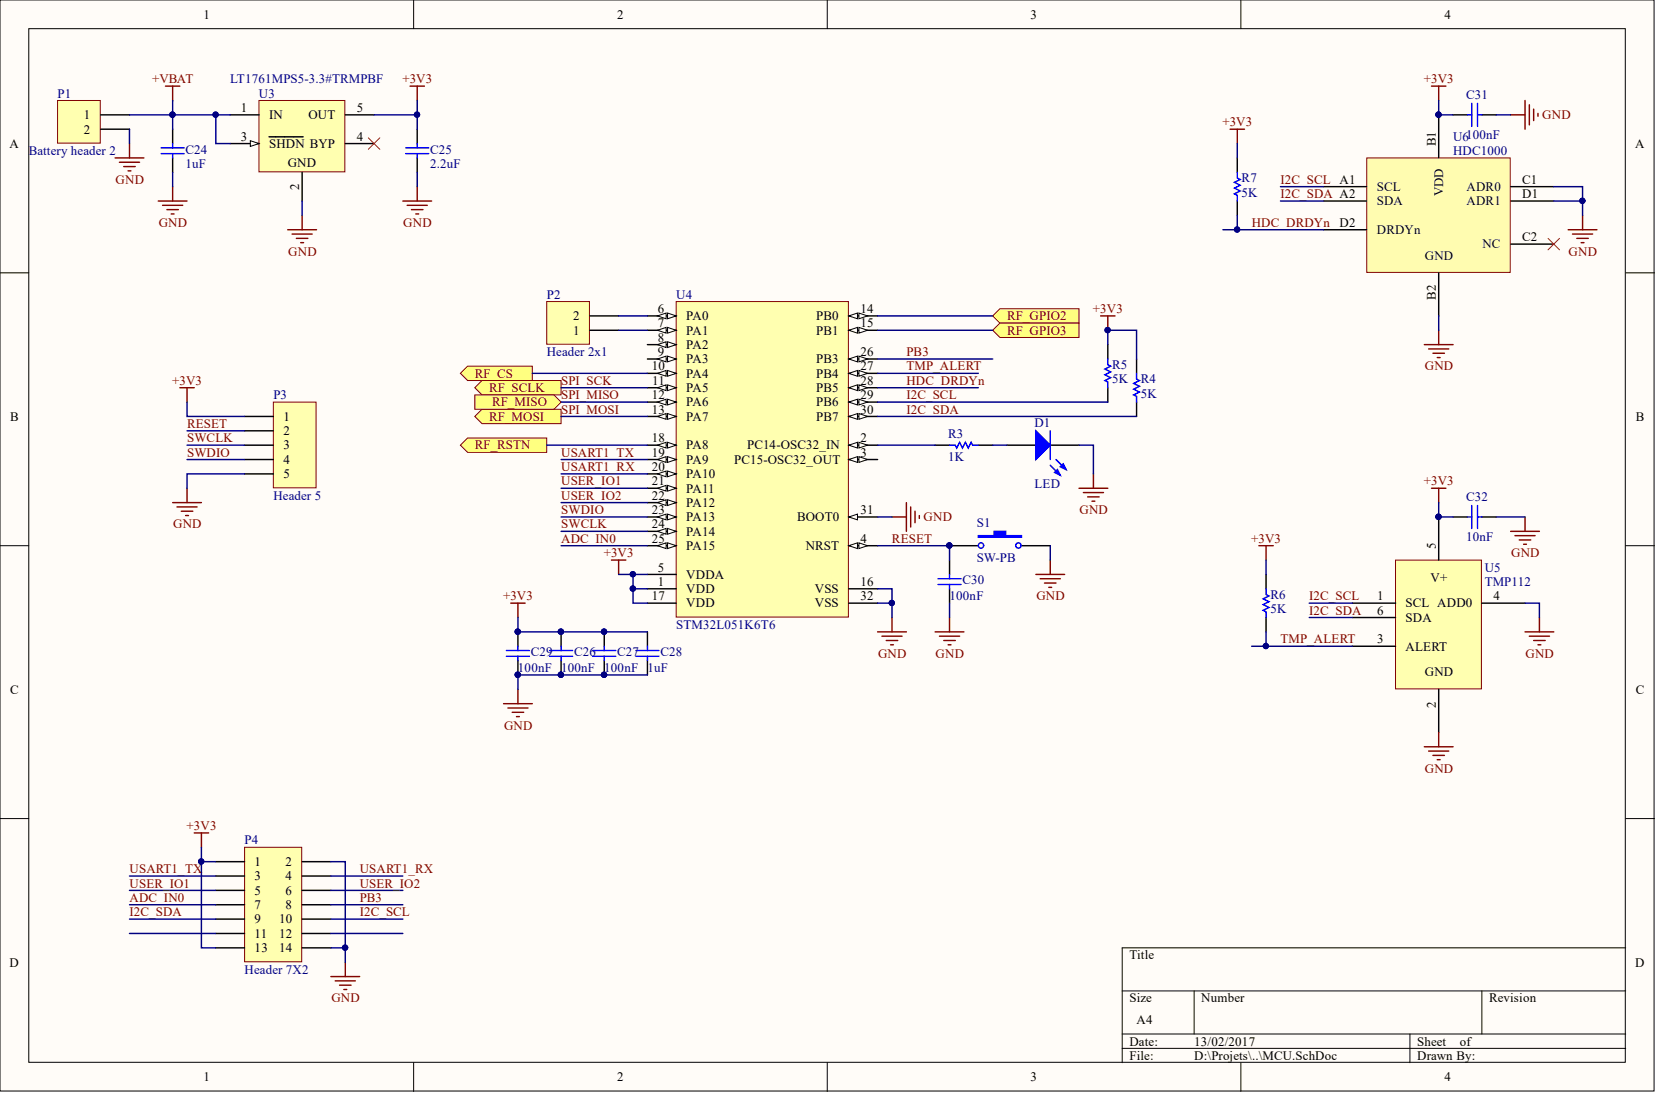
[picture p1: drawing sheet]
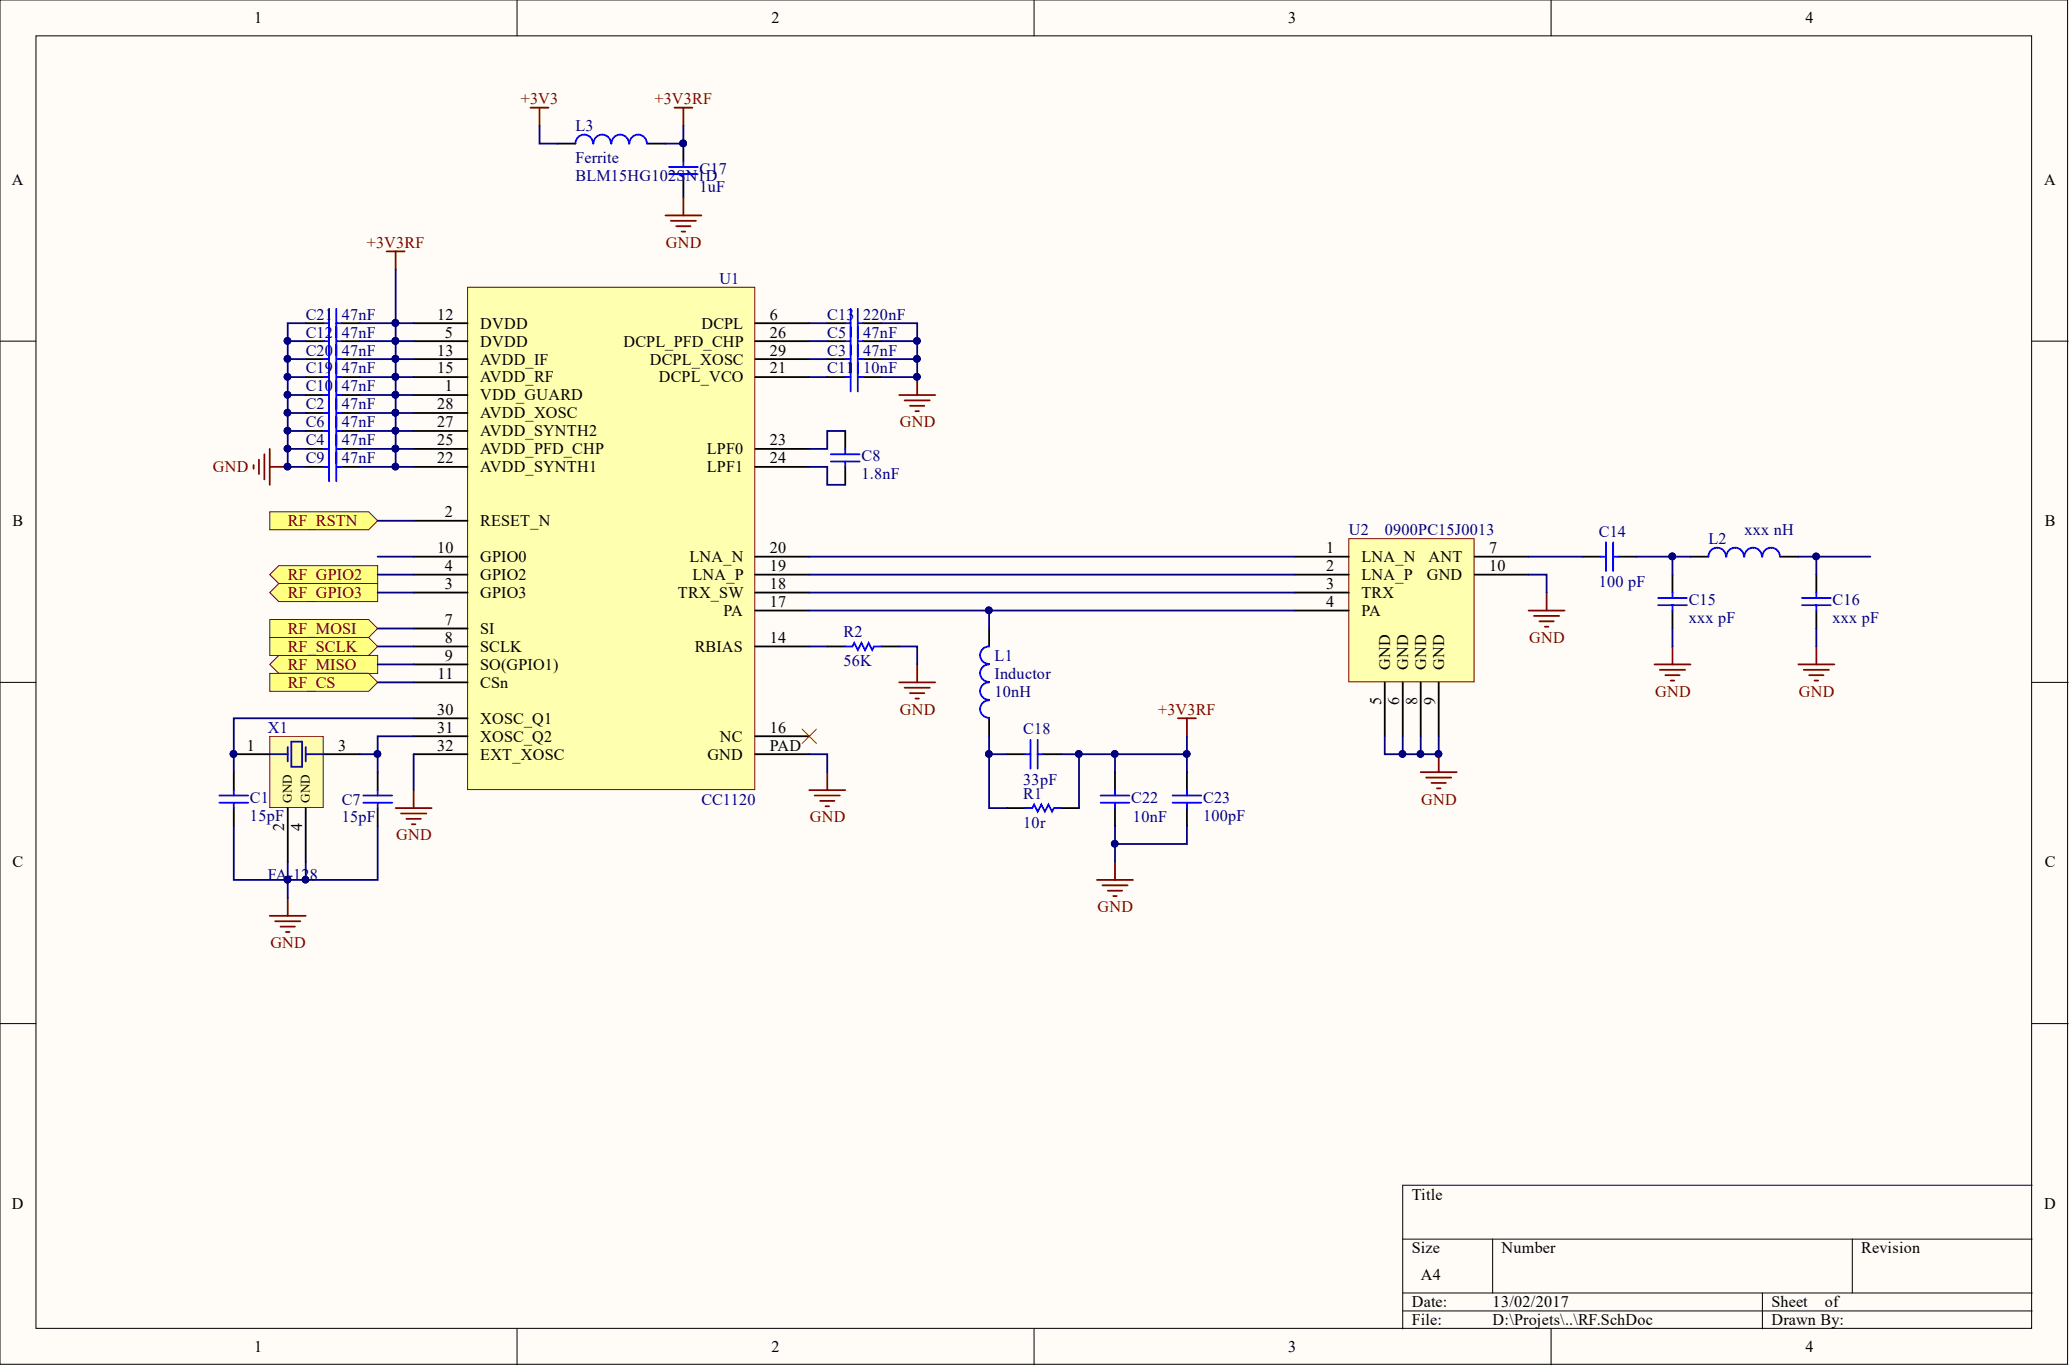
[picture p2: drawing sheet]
# Altium project RfTempSensorBoard.PrjPcb
2 sheets, 55 parts. Net scope: flat (ports and power ports of the same name join across sheets).
Board file: PCB1.PcbDoc
Sheets:
  MCU.SchDoc
  RF.SchDoc

## Sheet MCU.SchDoc
size A4

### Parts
C24  value 1uF  [0402_ipc]  (hidden comment: Cap)
C25  value 2.2uF  [0402_ipc]  (hidden comment: Cap)
C26  value 100nF  [0402_ipc]  (hidden comment: Cap)
C27  value 100nF  [0402_ipc]  (hidden comment: Cap)
C28  value 1uF  [0402_ipc]  (hidden comment: Cap)
C29  value 100nF  [0402_ipc]  (hidden comment: Cap)
C30  value 100nF  [0402_ipc]  (hidden comment: Cap)
C31  value 100nF  [0402_ipc]  (hidden comment: Cap)
C32  value 10nF  [0402_ipc]  (hidden comment: Cap)
D1  LED  [LED_5MM]
P1  Battery header 2  [HDR1X2]
P2  Header 2x1  [HDR1X2_100mil]
P3  Header 5  [HDR1X5]
P4  Header 7X2  [HDR2X7]
R3  value 1K  [0805_IPC]  (hidden comment: Res)
R4  value 5K  [0402_ipc]  (hidden comment: Res)
R5  value 5K  [0402_ipc]  (hidden comment: Res)
R6  value 5K  [0402_ipc]  (hidden comment: Res)
R7  value 5K  [0402_ipc]  (hidden comment: Res)
S1  SW-PB  [SW_PB]
U3  LT1761MPS5-3.3#TRMPBF  [LT-S5-5-TSOT-23_M]
U4  STM32L051K6T6  [STM-LQFP32_M]
U5  TMP112  [TMP112]
U6  HDC1000  [HDC1000]

### Ports
RF_CS (out), RF_GPIO2 (in), RF_GPIO3 (in), RF_MISO (in), RF_MOSI (out), RF_RSTN (out), RF_SCLK (out)

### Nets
+3V3: C25.2 C26.2 C27.2 C28.2 C29.2 C31.2 C32.2 P3.1 P4.1 P4.13 R4.2 R5.2 R6.2 R7.2 U3.5(OUT) U4.1(VDD) U4.5(VDDA) U4.17(VDD) U5.5(V+) U6.B1(VDD)
+VBAT: C24.2 P1.1 U3.1(IN) U3.3(~{SHDN})
GND: C24.1 C25.1 C26.1 C27.1 C28.1 C29.1 C30.1 C31.1 C32.1 D1.2(K) P1.2 P3.5 P4.2 P4.14 S1.2 U3.2(GND) U4.16(VSS) U4.31(BOOT0) U4.32(VSS) U5.2(GND) U5.4(ADD0) U6.B2(GND) U6.C1(ADR0) U6.D1(ADR1)
ADC_IN0: P4.7 U4.25(PA15)
HDC_DRDYn: R7.1 U4.28(PB5) U6.D2(DRDYn)
I2C_SCL: P4.10 R5.1 U4.29(PB6) U5.1(SCL) U6.A1(SCL)
I2C_SDA: P4.9 R4.1 U4.30(PB7) U5.6(SDA) U6.A2(SDA)
PB3: P4.8 U4.26(PB3)
RESET: C30.2 P3.2 S1.1 U4.4(NRST)
SPI_MISO: U4.12(PA6) ; port RF_MISO
SPI_MOSI: U4.13(PA7) ; port RF_MOSI
SPI_SCK: U4.11(PA5) ; port RF_SCLK
SWCLK: P3.3 U4.24(PA14)
SWDIO: P3.4 U4.23(PA13)
TMP_ALERT: R6.1 U4.27(PB4) U5.3(ALERT)
USART1_RX: P4.4 U4.20(PA10)
USART1_TX: P4.3 U4.19(PA9)
USER_IO1: P4.5 U4.21(PA11)
USER_IO2: P4.6 U4.22(PA12)
NetD1_1: D1.1(A) R3.2
NetP2_1: P2.1 U4.7(PA1)
NetP2_2: P2.2 U4.6(PA0)
NetR3_1: R3.1 U4.2(PC14-OSC32_IN)
NetU1_2: U4.18(PA8) ; port RF_RSTN
NetU1_3: U4.15(PB1) ; port RF_GPIO3
NetU1_4: U4.14(PB0) ; port RF_GPIO2
NetU1_11: U4.10(PA4) ; port RF_CS

Not connected (* = marked no-connect by the designer): P4 11 12; U3 4(BYP)*; U4 3(PC15-OSC32_OUT) 8(PA2) 9(PA3); U6 C2(NC)*

## Sheet RF.SchDoc
size A4

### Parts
C1  value 15pF  [0402_ipc]  (hidden comment: Cap)
C2  value 47nF  [0402_ipc]  (hidden comment: Cap)
C3  value 47nF  [0402_ipc]  (hidden comment: Cap)
C4  value 47nF  [0402_ipc]  (hidden comment: Cap)
C5  value 47nF  [0402_ipc]  (hidden comment: Cap)
C6  value 47nF  [0402_ipc]  (hidden comment: Cap)
C7  value 15pF  [0402_ipc]  (hidden comment: Cap)
C8  value 1.8nF  [0402_ipc]  (hidden comment: Cap)
C9  value 47nF  [0402_ipc]  (hidden comment: Cap)
C10  value 47nF  [0402_ipc]  (hidden comment: Cap)
C11  value 10nF  [0402_ipc]  (hidden comment: Cap)
C12  value 47nF  [0402_ipc]  (hidden comment: Cap)
C13  value 220nF  [0402_ipc]  (hidden comment: Cap)
C14  value 100 pF  [0402_ipc]  (hidden comment: Cap)
C15  value xxx pF  [0402_ipc]  (hidden comment: Cap)
C16  value xxx pF  [0402_ipc]  (hidden comment: Cap)
C17  value 1uF  [0402_ipc]  (hidden comment: Cap)
C18  value 33pF  [0402_ipc]  (hidden comment: Cap)
C19  value 47nF  [0402_ipc]  (hidden comment: Cap)
C20  value 47nF  [0402_ipc]  (hidden comment: Cap)
C21  value 47nF  [0402_ipc]  (hidden comment: Cap)
C22  value 10nF  [0402_ipc]  (hidden comment: Cap)
C23  value 100pF  [0402_ipc]  (hidden comment: Cap)
L1  Inductor  value 10nH  [0402_ipc]
L2  value xxx nH  [0402_ipc]  (hidden comment: Inductor)
L3  Ferrite  value BLM15HG102SN1D  [0402_ipc]
R1  value 10r  [0402_ipc]  (hidden comment: Res)
R2  value 56K  [0402_ipc]  (hidden comment: Res)
U1  CC1120  [CC1120_VQFN32]
U2  0900PC15J0013  [0900PC15J0013]
X1  FA-128  [FA-128]

### Ports
RF_CS (in), RF_GPIO2 (out), RF_GPIO3 (out), RF_MISO (out), RF_MOSI (in), RF_RSTN (in), RF_SCLK (in)

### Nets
+3V3: L3.1
+3V3RF: C2.1 C4.1 C6.1 C9.1 C10.1 C12.1 C17.2 C18.1 C19.1 C20.1 C21.1 C22.2 C23.2 L3.2 R1.2 U1.1(VDD_GUARD) U1.5(DVDD) U1.12(DVDD) U1.13(AVDD_IF) U1.15(AVDD_RF) U1.22(AVDD_SYNTH1) U1.25(AVDD_PFD_CHP) U1.27(AVDD_SYNTH2) U1.28(AVDD_XOSC)
GND: C1.1 C2.2 C3.1 C4.2 C5.1 C6.2 C7.1 C9.2 C10.2 C11.1 C12.2 C13.1 C15.1 C16.1 C17.1 C19.2 C20.2 C21.2 C22.1 C23.1 R2.1 U1.32(EXT_XOSC) U1.PAD(GND) U2.5(GND) U2.6(GND) U2.8(GND) U2.9(GND) U2.10(GND) X1.2(GND) X1.4(GND)
SPI_MISO: U1.9(SO(GPIO1)) ; port RF_MISO
SPI_MOSI: U1.7(SI) ; port RF_MOSI
SPI_SCK: U1.8(SCLK) ; port RF_SCLK
NetC1_2: C1.2 U1.30(XOSC_Q1) X1.1(OSC1)
NetC3_2: C3.2 U1.29(DCPL_XOSC)
NetC5_2: C5.2 U1.26(DCPL_PFD_CHP)
NetC7_2: C7.2 U1.31(XOSC_Q2) X1.3(OSC2)
NetC8_1: C8.1 U1.24(LPF1)
NetC8_2: C8.2 U1.23(LPF0)
NetC11_2: C11.2 U1.21(DCPL_VCO)
NetC13_2: C13.2 U1.6(DCPL)
NetC14_1: C14.1 C15.2 L2.1
NetC14_2: C14.2 U2.7(ANT)
NetC16_2: C16.2 L2.2
NetC18_2: C18.2 L1.1 R1.1
NetL1_2: L1.2 U1.17(PA) U2.4(PA)
NetR2_2: R2.2 U1.14(RBIAS)
NetU1_2: U1.2(RESET_N) ; port RF_RSTN
NetU1_3: U1.3(GPIO3) ; port RF_GPIO3
NetU1_4: U1.4(GPIO2) ; port RF_GPIO2
NetU1_11: U1.11(CSn) ; port RF_CS
NetU1_18: U1.18(TRX_SW) U2.3(TRX)
NetU1_19: U1.19(LNA_P) U2.2(LNA_P)
NetU1_20: U1.20(LNA_N) U2.1(LNA_N)

Not connected (* = marked no-connect by the designer): U1 10(GPIO0) 16(NC)*

## Nets that join several sheets
+3V3: MCU (20 pins), RF (L3.1)
GND: MCU (24 pins), RF (30 pins)
NetU1_2: MCU (U4.18), RF (U1.2)
NetU1_3: MCU (U4.15), RF (U1.3)
NetU1_4: MCU (U4.14), RF (U1.4)
NetU1_11: MCU (U4.10), RF (U1.11)
SPI_MISO: MCU (U4.12), RF (U1.9)
SPI_MOSI: MCU (U4.13), RF (U1.7)
SPI_SCK: MCU (U4.11), RF (U1.8)
